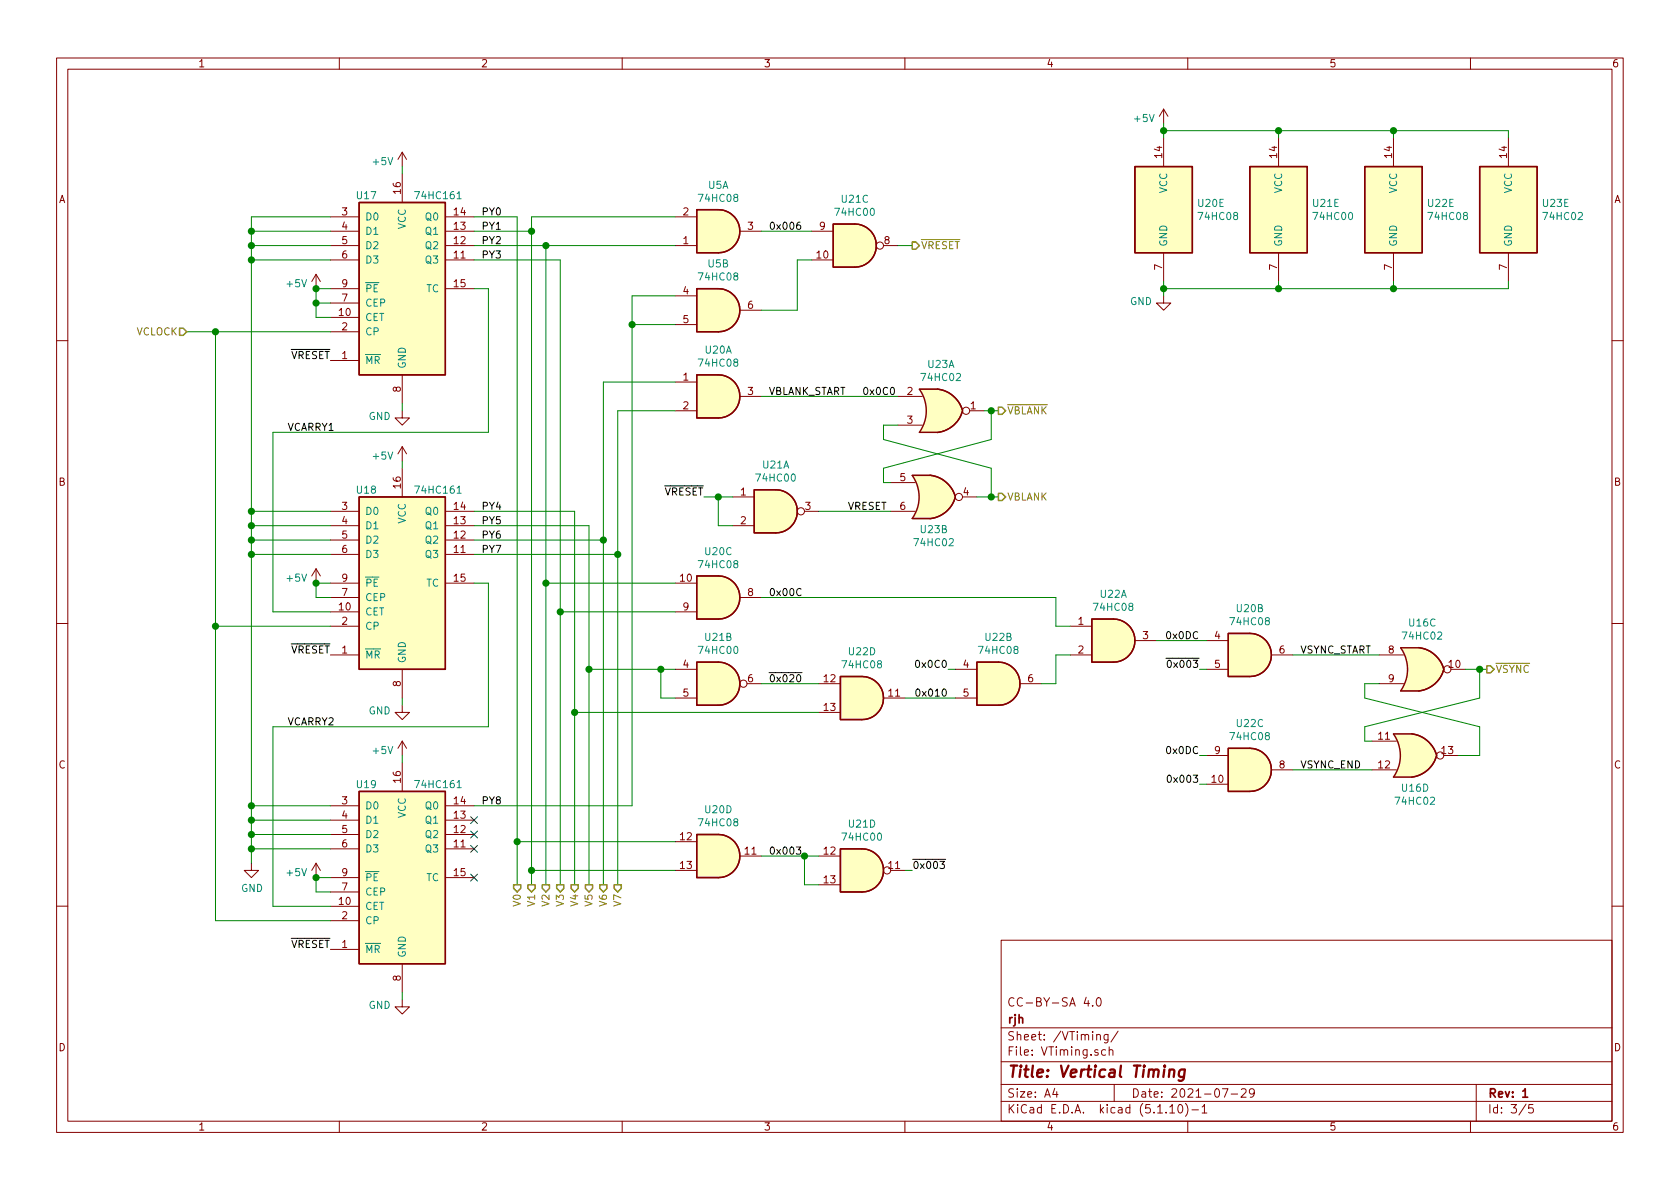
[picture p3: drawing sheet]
EESchema Schematic File Version 4
EELAYER 30 0
EELAYER END
$Descr A4 11693 8268
encoding utf-8
Sheet 3 5
Title "Vertical Timing"
Date "2021-07-29"
Rev "1"
Comp "rjh"
Comment1 "CC-BY-SA 4.0"
Comment2 ""
Comment3 ""
Comment4 ""
$EndDescr
$Comp
L 74xx:74LS161 U?
U 1 1
P 2800 2000
AR Path="/60F79D8B" Ref="U?"  Part="1" 
AR Path="/60E7C453/60F79D8B" Ref="U?"  Part="1" 
AR Path="/60F6B7E4/60F79D8B" Ref="U?"  Part="1" 
AR Path="/60F76465/60F79D8B" Ref="U17"  Part="1" 
F 0 "U17" H 2550 2650 50  0000 C CNN
F 1 "74HC161" H 3050 2650 50  0000 C CNN
F 2 "Package_SO:SOIC-16_3.9x9.9mm_P1.27mm" H 2800 2000 50  0001 C CNN
F 3 "" H 2800 2000 50  0001 C CNN
	1    2800 2000
	1    0    0    -1  
$EndComp
$Comp
L 74xx:74LS161 U?
U 1 1
P 2800 4050
AR Path="/60F79D91" Ref="U?"  Part="1" 
AR Path="/60E7C453/60F79D91" Ref="U?"  Part="1" 
AR Path="/60F6B7E4/60F79D91" Ref="U?"  Part="1" 
AR Path="/60F76465/60F79D91" Ref="U18"  Part="1" 
F 0 "U18" H 2550 4700 50  0000 C CNN
F 1 "74HC161" H 3050 4700 50  0000 C CNN
F 2 "Package_SO:SOIC-16_3.9x9.9mm_P1.27mm" H 2800 4050 50  0001 C CNN
F 3 "" H 2800 4050 50  0001 C CNN
	1    2800 4050
	1    0    0    -1  
$EndComp
$Comp
L 74xx:74LS161 U?
U 1 1
P 2800 6100
AR Path="/60F79D97" Ref="U?"  Part="1" 
AR Path="/60E7C453/60F79D97" Ref="U?"  Part="1" 
AR Path="/60F6B7E4/60F79D97" Ref="U?"  Part="1" 
AR Path="/60F76465/60F79D97" Ref="U19"  Part="1" 
F 0 "U19" H 2550 6750 50  0000 C CNN
F 1 "74HC161" H 3050 6750 50  0000 C CNN
F 2 "Package_SO:SOIC-16_3.9x9.9mm_P1.27mm" H 2800 6100 50  0001 C CNN
F 3 "" H 2800 6100 50  0001 C CNN
	1    2800 6100
	1    0    0    -1  
$EndComp
Wire Wire Line
	2300 2300 1500 2300
Wire Wire Line
	1500 2300 1500 4350
Wire Wire Line
	1500 4350 2300 4350
Wire Wire Line
	1500 4350 1500 6400
Wire Wire Line
	1500 6400 2300 6400
Connection ~ 1500 4350
Text HLabel 1300 2300 0    50   Input ~ 0
VCLOCK
Wire Wire Line
	1300 2300 1500 2300
Connection ~ 1500 2300
Wire Wire Line
	2300 1500 1750 1500
Wire Wire Line
	1750 1500 1750 1600
Wire Wire Line
	1750 5900 2300 5900
Wire Wire Line
	1750 1600 2300 1600
Connection ~ 1750 1600
Wire Wire Line
	1750 1600 1750 1700
Wire Wire Line
	1750 1700 2300 1700
Connection ~ 1750 1700
Wire Wire Line
	1750 1700 1750 1800
Wire Wire Line
	1750 1800 2300 1800
Connection ~ 1750 1800
Wire Wire Line
	1750 1800 1750 3550
Wire Wire Line
	1750 3550 2300 3550
Connection ~ 1750 3550
Wire Wire Line
	1750 3550 1750 3650
Wire Wire Line
	1750 3650 2300 3650
Connection ~ 1750 3650
Wire Wire Line
	1750 3650 1750 3750
Wire Wire Line
	1750 3750 2300 3750
Connection ~ 1750 3750
Wire Wire Line
	1750 3750 1750 3850
Wire Wire Line
	1750 3850 2300 3850
Connection ~ 1750 3850
Wire Wire Line
	1750 3850 1750 5600
Wire Wire Line
	1750 5600 2300 5600
Connection ~ 1750 5600
Wire Wire Line
	1750 5600 1750 5700
Wire Wire Line
	1750 5700 2300 5700
Connection ~ 1750 5700
Wire Wire Line
	1750 5700 1750 5800
Wire Wire Line
	1750 5800 2300 5800
Connection ~ 1750 5800
Wire Wire Line
	1750 5800 1750 5900
$Comp
L power:GND #PWR?
U 1 1
P 1750 6000
AR Path="/60E7C453/60F79DC7" Ref="#PWR?"  Part="1" 
AR Path="/60F6B7E4/60F79DC7" Ref="#PWR?"  Part="1" 
AR Path="/60F76465/60F79DC7" Ref="#PWR038"  Part="1" 
F 0 "#PWR038" H 1750 5750 50  0001 C CNN
F 1 "GND" H 1755 5827 50  0000 C CNN
F 2 "" H 1750 6000 50  0001 C CNN
F 3 "" H 1750 6000 50  0001 C CNN
	1    1750 6000
	1    0    0    -1  
$EndComp
Wire Wire Line
	1750 5900 1750 6000
Connection ~ 1750 5900
Wire Wire Line
	3300 2000 3400 2000
Wire Wire Line
	3400 2000 3400 3000
Wire Wire Line
	3400 3000 1900 3000
Wire Wire Line
	1900 3000 1900 4250
Wire Wire Line
	1900 4250 2300 4250
Wire Wire Line
	3300 4050 3400 4050
Wire Wire Line
	3400 4050 3400 5050
Wire Wire Line
	3400 5050 1900 5050
Wire Wire Line
	1900 5050 1900 6300
Wire Wire Line
	1900 6300 2300 6300
Wire Wire Line
	2300 2200 2200 2200
Wire Wire Line
	2200 2200 2200 2100
Wire Wire Line
	2200 2000 2300 2000
Wire Wire Line
	2300 2100 2200 2100
Connection ~ 2200 2100
Wire Wire Line
	2200 2100 2200 2000
Wire Wire Line
	2300 4150 2200 4150
Wire Wire Line
	2200 4150 2200 4050
Wire Wire Line
	2200 4050 2300 4050
Wire Wire Line
	2300 6200 2200 6200
Wire Wire Line
	2200 6200 2200 6100
Wire Wire Line
	2200 6100 2300 6100
$Comp
L power:+5V #PWR?
U 1 1
P 2200 2000
AR Path="/60E7C453/60F79DE5" Ref="#PWR?"  Part="1" 
AR Path="/60F6B7E4/60F79DE5" Ref="#PWR?"  Part="1" 
AR Path="/60F76465/60F79DE5" Ref="#PWR039"  Part="1" 
F 0 "#PWR039" H 2200 1850 50  0001 C CNN
F 1 "+5V" H 2142 2037 50  0000 R CNN
F 2 "" H 2200 2000 50  0001 C CNN
F 3 "" H 2200 2000 50  0001 C CNN
	1    2200 2000
	1    0    0    -1  
$EndComp
Connection ~ 2200 2000
$Comp
L power:+5V #PWR?
U 1 1
P 2200 4050
AR Path="/60E7C453/60F79DEC" Ref="#PWR?"  Part="1" 
AR Path="/60F6B7E4/60F79DEC" Ref="#PWR?"  Part="1" 
AR Path="/60F76465/60F79DEC" Ref="#PWR040"  Part="1" 
F 0 "#PWR040" H 2200 3900 50  0001 C CNN
F 1 "+5V" H 2142 4087 50  0000 R CNN
F 2 "" H 2200 4050 50  0001 C CNN
F 3 "" H 2200 4050 50  0001 C CNN
	1    2200 4050
	1    0    0    -1  
$EndComp
Connection ~ 2200 4050
$Comp
L power:+5V #PWR?
U 1 1
P 2200 6100
AR Path="/60E7C453/60F79DF3" Ref="#PWR?"  Part="1" 
AR Path="/60F6B7E4/60F79DF3" Ref="#PWR?"  Part="1" 
AR Path="/60F76465/60F79DF3" Ref="#PWR041"  Part="1" 
F 0 "#PWR041" H 2200 5950 50  0001 C CNN
F 1 "+5V" H 2142 6137 50  0000 R CNN
F 2 "" H 2200 6100 50  0001 C CNN
F 3 "" H 2200 6100 50  0001 C CNN
	1    2200 6100
	1    0    0    -1  
$EndComp
Connection ~ 2200 6100
$Comp
L power:+5V #PWR?
U 1 1
P 2800 1150
AR Path="/60E7C453/60F79DFA" Ref="#PWR?"  Part="1" 
AR Path="/60F6B7E4/60F79DFA" Ref="#PWR?"  Part="1" 
AR Path="/60F76465/60F79DFA" Ref="#PWR042"  Part="1" 
F 0 "#PWR042" H 2800 1000 50  0001 C CNN
F 1 "+5V" H 2742 1187 50  0000 R CNN
F 2 "" H 2800 1150 50  0001 C CNN
F 3 "" H 2800 1150 50  0001 C CNN
	1    2800 1150
	1    0    0    -1  
$EndComp
$Comp
L power:+5V #PWR?
U 1 1
P 2800 3200
AR Path="/60E7C453/60F79E00" Ref="#PWR?"  Part="1" 
AR Path="/60F6B7E4/60F79E00" Ref="#PWR?"  Part="1" 
AR Path="/60F76465/60F79E00" Ref="#PWR044"  Part="1" 
F 0 "#PWR044" H 2800 3050 50  0001 C CNN
F 1 "+5V" H 2742 3237 50  0000 R CNN
F 2 "" H 2800 3200 50  0001 C CNN
F 3 "" H 2800 3200 50  0001 C CNN
	1    2800 3200
	1    0    0    -1  
$EndComp
$Comp
L power:+5V #PWR?
U 1 1
P 2800 5250
AR Path="/60E7C453/60F79E06" Ref="#PWR?"  Part="1" 
AR Path="/60F6B7E4/60F79E06" Ref="#PWR?"  Part="1" 
AR Path="/60F76465/60F79E06" Ref="#PWR046"  Part="1" 
F 0 "#PWR046" H 2800 5100 50  0001 C CNN
F 1 "+5V" H 2742 5287 50  0000 R CNN
F 2 "" H 2800 5250 50  0001 C CNN
F 3 "" H 2800 5250 50  0001 C CNN
	1    2800 5250
	1    0    0    -1  
$EndComp
Wire Wire Line
	2800 1150 2800 1200
Wire Wire Line
	2800 3200 2800 3250
Wire Wire Line
	2800 5250 2800 5300
$Comp
L power:GND #PWR?
U 1 1
P 2800 2850
AR Path="/60E7C453/60F79E0F" Ref="#PWR?"  Part="1" 
AR Path="/60F6B7E4/60F79E0F" Ref="#PWR?"  Part="1" 
AR Path="/60F76465/60F79E0F" Ref="#PWR043"  Part="1" 
F 0 "#PWR043" H 2800 2600 50  0001 C CNN
F 1 "GND" H 2722 2813 50  0000 R CNN
F 2 "" H 2800 2850 50  0001 C CNN
F 3 "" H 2800 2850 50  0001 C CNN
	1    2800 2850
	1    0    0    -1  
$EndComp
$Comp
L power:GND #PWR?
U 1 1
P 2800 4900
AR Path="/60E7C453/60F79E15" Ref="#PWR?"  Part="1" 
AR Path="/60F6B7E4/60F79E15" Ref="#PWR?"  Part="1" 
AR Path="/60F76465/60F79E15" Ref="#PWR045"  Part="1" 
F 0 "#PWR045" H 2800 4650 50  0001 C CNN
F 1 "GND" H 2722 4863 50  0000 R CNN
F 2 "" H 2800 4900 50  0001 C CNN
F 3 "" H 2800 4900 50  0001 C CNN
	1    2800 4900
	1    0    0    -1  
$EndComp
Wire Wire Line
	2800 4850 2800 4900
Wire Wire Line
	2800 2800 2800 2850
Text Label 2300 2500 2    50   ~ 0
~VRESET
Text Label 2300 4550 2    50   ~ 0
~VRESET
Text Label 2300 6600 2    50   ~ 0
~VRESET
NoConn ~ 3300 5700
NoConn ~ 3300 5800
NoConn ~ 3300 5900
Text Label 3350 5600 0    50   ~ 0
PY8
Text Label 3350 3850 0    50   ~ 0
PY7
Text Label 3350 3750 0    50   ~ 0
PY6
Text Label 3350 3650 0    50   ~ 0
PY5
Text Label 3350 3550 0    50   ~ 0
PY4
Text Label 3350 1800 0    50   ~ 0
PY3
Text Label 3350 1700 0    50   ~ 0
PY2
Text Label 3350 1600 0    50   ~ 0
PY1
Text Label 3350 1500 0    50   ~ 0
PY0
NoConn ~ 3300 6100
Text Label 2000 3000 0    50   ~ 0
VCARRY1
Text Label 2000 5050 0    50   ~ 0
VCARRY2
Wire Wire Line
	3300 1600 3700 1600
Wire Wire Line
	3300 1800 3900 1800
Wire Wire Line
	3300 1700 3800 1700
Wire Wire Line
	3300 3550 4000 3550
Wire Wire Line
	3300 3750 4200 3750
Wire Wire Line
	3300 1500 3600 1500
Connection ~ 4200 3750
Wire Wire Line
	3300 5600 4400 5600
Connection ~ 4300 3850
$Comp
L 74xx:74LS08 U22
U 5 1
P 9700 1450
F 0 "U22" H 9930 1496 50  0000 L CNN
F 1 "74HC08" H 9930 1405 50  0000 L CNN
F 2 "Package_SO:SOIC-14_3.9x8.7mm_P1.27mm" H 9700 1450 50  0001 C CNN
F 3 "http://www.ti.com/lit/gpn/sn74LS08" H 9700 1450 50  0001 C CNN
	5    9700 1450
	1    0    0    -1  
$EndComp
$Comp
L 74xx:74HC00 U21
U 3 1
P 5950 1700
F 0 "U21" H 5950 2025 50  0000 C CNN
F 1 "74HC00" H 5950 1934 50  0000 C CNN
F 2 "Package_SO:SOIC-14_3.9x8.7mm_P1.27mm" H 5950 1700 50  0001 C CNN
F 3 "http://www.ti.com/lit/gpn/sn74hc00" H 5950 1700 50  0001 C CNN
	3    5950 1700
	1    0    0    -1  
$EndComp
$Comp
L 74xx:74HC00 U21
U 5 1
P 8900 1450
F 0 "U21" H 9130 1496 50  0000 L CNN
F 1 "74HC00" H 9130 1405 50  0000 L CNN
F 2 "Package_SO:SOIC-14_3.9x8.7mm_P1.27mm" H 8900 1450 50  0001 C CNN
F 3 "http://www.ti.com/lit/gpn/sn74hc00" H 8900 1450 50  0001 C CNN
	5    8900 1450
	1    0    0    -1  
$EndComp
Connection ~ 4100 4650
Connection ~ 3600 5850
Connection ~ 3900 4250
Connection ~ 3800 4050
Wire Wire Line
	4300 2850 4300 3850
Wire Wire Line
	4200 2650 4200 3750
Wire Wire Line
	4100 3650 4100 4650
Wire Wire Line
	3300 3850 4300 3850
Wire Wire Line
	3900 1800 3900 4250
Wire Wire Line
	3300 3650 4100 3650
Wire Wire Line
	3600 1500 3600 5850
Connection ~ 4600 4650
Wire Wire Line
	4600 4650 4100 4650
Wire Wire Line
	6300 6050 6350 6050
Text Label 6350 6050 0    50   ~ 0
~0x003
Wire Wire Line
	5600 5950 5700 5950
Connection ~ 5600 5950
Wire Wire Line
	5600 6150 5700 6150
Wire Wire Line
	5600 5950 5600 6150
Wire Wire Line
	5300 5950 5600 5950
Text Label 5350 4750 0    50   ~ 0
~0x020
Wire Wire Line
	4600 4850 4700 4850
Wire Wire Line
	4600 4650 4600 4850
Wire Wire Line
	4700 4650 4600 4650
Text Label 5350 4150 0    50   ~ 0
0x00C
Wire Wire Line
	4700 4250 3900 4250
Wire Wire Line
	4700 4050 3800 4050
Text Label 5900 3550 0    50   ~ 0
VRESET
Wire Wire Line
	5700 3550 6200 3550
Wire Wire Line
	5000 3450 5100 3450
Connection ~ 5000 3450
Wire Wire Line
	5000 3650 5100 3650
Wire Wire Line
	5000 3450 5000 3650
Wire Wire Line
	4900 3450 5000 3450
Text Label 4900 3450 2    50   ~ 0
~VRESET
Wire Wire Line
	5300 2750 6250 2750
Wire Wire Line
	6900 3050 6150 3250
Wire Wire Line
	6150 3050 6900 3250
Wire Wire Line
	6900 3250 6900 3450
Wire Wire Line
	6900 2850 6950 2850
Connection ~ 6900 2850
Wire Wire Line
	6900 2850 6900 3050
Wire Wire Line
	6850 2850 6900 2850
Text HLabel 6950 2850 2    50   Output ~ 0
~VBLANK
Wire Wire Line
	6150 3250 6150 3350
Wire Wire Line
	6150 3350 6200 3350
Wire Wire Line
	6150 2950 6250 2950
Wire Wire Line
	6150 3050 6150 2950
Wire Wire Line
	6800 3450 6900 3450
$Comp
L 74xx:74LS02 U?
U 1 1
P 6550 2850
AR Path="/60E7C453/61038796" Ref="U?"  Part="1" 
AR Path="/60F6B7E4/61038796" Ref="U?"  Part="1" 
AR Path="/60F76465/61038796" Ref="U23"  Part="1" 
F 0 "U23" H 6550 3175 50  0000 C CNN
F 1 "74HC02" H 6550 3084 50  0000 C CNN
F 2 "Package_SO:SOIC-14_3.9x8.7mm_P1.27mm" H 6550 2850 50  0001 C CNN
F 3 "http://www.ti.com/lit/gpn/sn74ls02" H 6550 2850 50  0001 C CNN
	1    6550 2850
	1    0    0    -1  
$EndComp
$Comp
L 74xx:74LS02 U?
U 2 1
P 6500 3450
AR Path="/60E7C453/61038790" Ref="U?"  Part="2" 
AR Path="/60F6B7E4/61038790" Ref="U?"  Part="2" 
AR Path="/60F76465/61038790" Ref="U23"  Part="2" 
F 0 "U23" H 6500 3225 50  0000 C CNN
F 1 "74HC02" H 6500 3134 50  0000 C CNN
F 2 "Package_SO:SOIC-14_3.9x8.7mm_P1.27mm" H 6500 3450 50  0001 C CNN
F 3 "http://www.ti.com/lit/gpn/sn74ls02" H 6500 3450 50  0001 C CNN
	2    6500 3450
	1    0    0    -1  
$EndComp
Text Label 6000 2750 0    50   ~ 0
0x0C0
Wire Wire Line
	4700 2850 4300 2850
Wire Wire Line
	4700 2650 4200 2650
$Comp
L 74xx:74HC00 U21
U 4 1
P 6000 6050
F 0 "U21" H 6000 6375 50  0000 C CNN
F 1 "74HC00" H 6000 6284 50  0000 C CNN
F 2 "Package_SO:SOIC-14_3.9x8.7mm_P1.27mm" H 6000 6050 50  0001 C CNN
F 3 "http://www.ti.com/lit/gpn/sn74hc00" H 6000 6050 50  0001 C CNN
	4    6000 6050
	1    0    0    -1  
$EndComp
$Comp
L 74xx:74HC00 U21
U 2 1
P 5000 4750
F 0 "U21" H 5000 5075 50  0000 C CNN
F 1 "74HC00" H 5000 4984 50  0000 C CNN
F 2 "Package_SO:SOIC-14_3.9x8.7mm_P1.27mm" H 5000 4750 50  0001 C CNN
F 3 "http://www.ti.com/lit/gpn/sn74hc00" H 5000 4750 50  0001 C CNN
	2    5000 4750
	1    0    0    -1  
$EndComp
$Comp
L 74xx:74HC00 U21
U 1 1
P 5400 3550
F 0 "U21" H 5400 3875 50  0000 C CNN
F 1 "74HC00" H 5400 3784 50  0000 C CNN
F 2 "Package_SO:SOIC-14_3.9x8.7mm_P1.27mm" H 5400 3550 50  0001 C CNN
F 3 "http://www.ti.com/lit/gpn/sn74hc00" H 5400 3550 50  0001 C CNN
	1    5400 3550
	1    0    0    -1  
$EndComp
$Comp
L 74xx:74LS08 U20
U 3 1
P 5000 4150
F 0 "U20" H 5000 3833 50  0000 C CNN
F 1 "74HC08" H 5000 3924 50  0000 C CNN
F 2 "Package_SO:SOIC-14_3.9x8.7mm_P1.27mm" H 5000 4150 50  0001 C CNN
F 3 "http://www.ti.com/lit/gpn/sn74LS08" H 5000 4150 50  0001 C CNN
	3    5000 4150
	1    0    0    1   
$EndComp
$Comp
L 74xx:74LS08 U20
U 1 1
P 5000 2750
F 0 "U20" H 5000 3075 50  0000 C CNN
F 1 "74HC08" H 5000 2984 50  0000 C CNN
F 2 "Package_SO:SOIC-14_3.9x8.7mm_P1.27mm" H 5000 2750 50  0001 C CNN
F 3 "http://www.ti.com/lit/gpn/sn74LS08" H 5000 2750 50  0001 C CNN
	1    5000 2750
	1    0    0    -1  
$EndComp
Text Label 5350 5950 0    50   ~ 0
0x003
Wire Wire Line
	3700 6050 4700 6050
Wire Wire Line
	3600 5850 4700 5850
Text HLabel 6350 1700 2    50   Output ~ 0
~VRESET
Wire Wire Line
	6250 1700 6350 1700
Text Label 5350 1600 0    50   ~ 0
0x006
Wire Wire Line
	5300 1600 5650 1600
Wire Wire Line
	4700 1700 3800 1700
Wire Wire Line
	4700 1500 3700 1500
$Comp
L 74xx:74LS08 U20
U 4 1
P 5000 5950
F 0 "U20" H 5000 6275 50  0000 C CNN
F 1 "74HC08" H 5000 6184 50  0000 C CNN
F 2 "Package_SO:SOIC-14_3.9x8.7mm_P1.27mm" H 5000 5950 50  0001 C CNN
F 3 "http://www.ti.com/lit/gpn/sn74LS08" H 5000 5950 50  0001 C CNN
	4    5000 5950
	1    0    0    -1  
$EndComp
$Comp
L 74xx:74LS08 U20
U 5 1
P 8100 1450
F 0 "U20" H 8330 1496 50  0000 L CNN
F 1 "74HC08" H 8330 1405 50  0000 L CNN
F 2 "Package_SO:SOIC-14_3.9x8.7mm_P1.27mm" H 8100 1450 50  0001 C CNN
F 3 "http://www.ti.com/lit/gpn/sn74LS08" H 8100 1450 50  0001 C CNN
	5    8100 1450
	1    0    0    -1  
$EndComp
Text Label 5350 2750 0    50   ~ 0
VBLANK_START
$Comp
L power:GND #PWR?
U 1 1
P 2800 6950
AR Path="/60E7C453/611FC0ED" Ref="#PWR?"  Part="1" 
AR Path="/60F6B7E4/611FC0ED" Ref="#PWR?"  Part="1" 
AR Path="/60F76465/611FC0ED" Ref="#PWR047"  Part="1" 
F 0 "#PWR047" H 2800 6700 50  0001 C CNN
F 1 "GND" H 2722 6913 50  0000 R CNN
F 2 "" H 2800 6950 50  0001 C CNN
F 3 "" H 2800 6950 50  0001 C CNN
	1    2800 6950
	1    0    0    -1  
$EndComp
Wire Wire Line
	2800 6900 2800 6950
Wire Wire Line
	8100 950  8100 900 
Wire Wire Line
	8100 900  8900 900 
Wire Wire Line
	9700 900  9700 950 
Wire Wire Line
	8900 950  8900 900 
Connection ~ 8900 900 
Wire Wire Line
	8900 900  9700 900 
Wire Wire Line
	8100 1950 8100 2000
Wire Wire Line
	8100 2000 8900 2000
Wire Wire Line
	9700 2000 9700 1950
Wire Wire Line
	8900 1950 8900 2000
Connection ~ 8900 2000
Wire Wire Line
	8900 2000 9700 2000
Text HLabel 3600 6150 3    50   Output ~ 0
V0
Text HLabel 3700 6150 3    50   Output ~ 0
V1
Text HLabel 3800 6150 3    50   Output ~ 0
V2
Text HLabel 3900 6150 3    50   Output ~ 0
V3
Text HLabel 4000 6150 3    50   Output ~ 0
V4
Text HLabel 4100 6150 3    50   Output ~ 0
V5
Text HLabel 4200 6150 3    50   Output ~ 0
V6
Text HLabel 4300 6150 3    50   Output ~ 0
V7
Wire Wire Line
	3600 5850 3600 6150
Wire Wire Line
	3700 6050 3700 6150
Connection ~ 3700 6050
Wire Wire Line
	3800 4050 3800 6150
Wire Wire Line
	4000 3550 4000 4950
Wire Wire Line
	4100 4650 4100 6150
Wire Wire Line
	4200 3750 4200 6150
Wire Wire Line
	4300 3850 4300 6150
$Comp
L power:+5V #PWR?
U 1 1
P 8100 850
AR Path="/60E7C453/61321094" Ref="#PWR?"  Part="1" 
AR Path="/60F6B7E4/61321094" Ref="#PWR?"  Part="1" 
AR Path="/60F76465/61321094" Ref="#PWR048"  Part="1" 
F 0 "#PWR048" H 8100 700 50  0001 C CNN
F 1 "+5V" H 8042 887 50  0000 R CNN
F 2 "" H 8100 850 50  0001 C CNN
F 3 "" H 8100 850 50  0001 C CNN
	1    8100 850 
	1    0    0    -1  
$EndComp
$Comp
L power:GND #PWR?
U 1 1
P 8100 2050
AR Path="/60E7C453/61321918" Ref="#PWR?"  Part="1" 
AR Path="/60F6B7E4/61321918" Ref="#PWR?"  Part="1" 
AR Path="/60F76465/61321918" Ref="#PWR049"  Part="1" 
F 0 "#PWR049" H 8100 1800 50  0001 C CNN
F 1 "GND" H 8022 2013 50  0000 R CNN
F 2 "" H 8100 2050 50  0001 C CNN
F 3 "" H 8100 2050 50  0001 C CNN
	1    8100 2050
	1    0    0    -1  
$EndComp
Wire Wire Line
	8100 2000 8100 2050
Connection ~ 8100 2000
Wire Wire Line
	8100 850  8100 900 
Connection ~ 8100 900 
$Comp
L 74xx:74LS08 U?
U 1 1
P 5000 1600
AR Path="/60E7C453/610E4FD8" Ref="U?"  Part="1" 
AR Path="/60F6B7E4/610E4FD8" Ref="U?"  Part="1" 
AR Path="/60F76465/610E4FD8" Ref="U5"  Part="1" 
F 0 "U5" H 5000 1283 50  0000 C CNN
F 1 "74HC08" H 5000 1374 50  0000 C CNN
F 2 "Package_SO:SOIC-14_3.9x8.7mm_P1.27mm" H 5000 1600 50  0001 C CNN
F 3 "http://www.ti.com/lit/gpn/sn74LS08" H 5000 1600 50  0001 C CNN
	1    5000 1600
	1    0    0    1   
$EndComp
$Comp
L 74xx:74LS08 U?
U 2 1
P 5000 2150
AR Path="/60E7C453/61EFDA42" Ref="U?"  Part="2" 
AR Path="/61EFDA42" Ref="U?"  Part="2" 
AR Path="/60F76465/61EFDA42" Ref="U5"  Part="2" 
F 0 "U5" H 5000 2475 50  0000 C CNN
F 1 "74HC08" H 5000 2384 50  0000 C CNN
F 2 "Package_SO:SOIC-14_3.9x8.7mm_P1.27mm" H 5000 2150 50  0001 C CNN
F 3 "http://www.ti.com/lit/gpn/sn74LS08" H 5000 2150 50  0001 C CNN
	2    5000 2150
	1    0    0    -1  
$EndComp
Connection ~ 3800 1700
Wire Wire Line
	3800 1700 3800 4050
Wire Wire Line
	3700 1600 3700 6050
Wire Wire Line
	3700 1600 3700 1500
Connection ~ 3700 1600
Wire Wire Line
	4400 2050 4700 2050
Wire Wire Line
	4400 2050 4400 2250
Wire Wire Line
	4700 2250 4400 2250
Connection ~ 4400 2250
Wire Wire Line
	4400 2250 4400 5600
Wire Wire Line
	5650 1800 5550 1800
Wire Wire Line
	5550 2150 5300 2150
Wire Wire Line
	5550 1800 5550 2150
Wire Wire Line
	9000 5350 9550 5350
Wire Wire Line
	9000 4550 9600 4550
Text Label 9050 5350 0    50   ~ 0
VSYNC_END
Text Label 9050 4550 0    50   ~ 0
VSYNC_START
Wire Wire Line
	8050 4450 8400 4450
Wire Wire Line
	8350 5450 8400 5450
Wire Wire Line
	8350 5250 8400 5250
Wire Wire Line
	8350 4650 8400 4650
Text Label 8350 5450 2    50   ~ 0
0x003
Text Label 8350 4650 2    50   ~ 0
~0x003
Text Label 8350 5250 2    50   ~ 0
0x0DC
$Comp
L 74xx:74LS02 U?
U 4 1
P 9850 5250
AR Path="/60E7C453/61164718" Ref="U?"  Part="2" 
AR Path="/60F6B7E4/61164718" Ref="U?"  Part="2" 
AR Path="/60F76465/61164718" Ref="U16"  Part="4" 
F 0 "U16" H 9850 5025 50  0000 C CNN
F 1 "74HC02" H 9850 4934 50  0000 C CNN
F 2 "Package_SO:SOIC-14_3.9x8.7mm_P1.27mm" H 9850 5250 50  0001 C CNN
F 3 "http://www.ti.com/lit/gpn/sn74ls02" H 9850 5250 50  0001 C CNN
	4    9850 5250
	1    0    0    -1  
$EndComp
$Comp
L 74xx:74LS02 U?
U 3 1
P 9900 4650
AR Path="/60E7C453/6116470E" Ref="U?"  Part="1" 
AR Path="/60F6B7E4/6116470E" Ref="U?"  Part="1" 
AR Path="/60F76465/6116470E" Ref="U16"  Part="3" 
F 0 "U16" H 9900 4975 50  0000 C CNN
F 1 "74HC02" H 9900 4884 50  0000 C CNN
F 2 "Package_SO:SOIC-14_3.9x8.7mm_P1.27mm" H 9900 4650 50  0001 C CNN
F 3 "http://www.ti.com/lit/gpn/sn74ls02" H 9900 4650 50  0001 C CNN
	3    9900 4650
	1    0    0    -1  
$EndComp
Wire Wire Line
	10150 5250 10300 5250
Wire Wire Line
	9500 4850 9500 4750
Wire Wire Line
	9500 4750 9600 4750
Wire Wire Line
	9500 5150 9550 5150
Wire Wire Line
	9500 5050 9500 5150
Text HLabel 10350 4650 2    50   Output ~ 0
~VSYNC
Wire Wire Line
	10200 4650 10300 4650
Wire Wire Line
	10300 4650 10300 4850
Connection ~ 10300 4650
Wire Wire Line
	10300 4650 10350 4650
Wire Wire Line
	10300 5050 10300 5250
Wire Wire Line
	9500 4850 10300 5050
Wire Wire Line
	10300 4850 9500 5050
Text Label 8350 4450 2    50   ~ 0
0x0DC
Wire Wire Line
	5300 4150 7350 4150
Wire Wire Line
	7350 4350 7350 4150
Wire Wire Line
	7450 4350 7350 4350
Wire Wire Line
	7350 4550 7450 4550
$Comp
L 74xx:74LS08 U22
U 3 1
P 8700 5350
F 0 "U22" H 8700 5675 50  0000 C CNN
F 1 "74HC08" H 8700 5584 50  0000 C CNN
F 2 "Package_SO:SOIC-14_3.9x8.7mm_P1.27mm" H 8700 5350 50  0001 C CNN
F 3 "http://www.ti.com/lit/gpn/sn74LS08" H 8700 5350 50  0001 C CNN
	3    8700 5350
	1    0    0    -1  
$EndComp
$Comp
L 74xx:74LS08 U20
U 2 1
P 8700 4550
F 0 "U20" H 8700 4875 50  0000 C CNN
F 1 "74HC08" H 8700 4784 50  0000 C CNN
F 2 "Package_SO:SOIC-14_3.9x8.7mm_P1.27mm" H 8700 4550 50  0001 C CNN
F 3 "http://www.ti.com/lit/gpn/sn74LS08" H 8700 4550 50  0001 C CNN
	2    8700 4550
	1    0    0    -1  
$EndComp
$Comp
L 74xx:74LS08 U22
U 1 1
P 7750 4450
F 0 "U22" H 7750 4775 50  0000 C CNN
F 1 "74HC08" H 7750 4684 50  0000 C CNN
F 2 "Package_SO:SOIC-14_3.9x8.7mm_P1.27mm" H 7750 4450 50  0001 C CNN
F 3 "http://www.ti.com/lit/gpn/sn74LS08" H 7750 4450 50  0001 C CNN
	1    7750 4450
	1    0    0    -1  
$EndComp
Wire Wire Line
	5300 4750 5700 4750
Wire Wire Line
	7350 4750 7350 4550
Wire Wire Line
	7250 4750 7350 4750
Wire Wire Line
	6300 4850 6650 4850
$Comp
L 74xx:74LS08 U22
U 2 1
P 6950 4750
F 0 "U22" H 6950 5075 50  0000 C CNN
F 1 "74HC08" H 6950 4984 50  0000 C CNN
F 2 "Package_SO:SOIC-14_3.9x8.7mm_P1.27mm" H 6950 4750 50  0001 C CNN
F 3 "http://www.ti.com/lit/gpn/sn74LS08" H 6950 4750 50  0001 C CNN
	2    6950 4750
	1    0    0    -1  
$EndComp
Text Label 6600 4650 2    50   ~ 0
0x0C0
Wire Wire Line
	6600 4650 6650 4650
Text Label 6600 4850 2    50   ~ 0
0x010
$Comp
L 74xx:74LS08 U22
U 4 1
P 6000 4850
F 0 "U22" H 6000 5175 50  0000 C CNN
F 1 "74HC08" H 6000 5084 50  0000 C CNN
F 2 "Package_SO:SOIC-14_3.9x8.7mm_P1.27mm" H 6000 4850 50  0001 C CNN
F 3 "http://www.ti.com/lit/gpn/sn74LS08" H 6000 4850 50  0001 C CNN
	4    6000 4850
	1    0    0    -1  
$EndComp
Wire Wire Line
	3900 4250 3900 6150
Wire Wire Line
	5700 4950 4000 4950
Connection ~ 4000 4950
Wire Wire Line
	4000 4950 4000 6150
Text HLabel 6950 3450 2    50   Output ~ 0
VBLANK
$Comp
L 74xx:74LS02 U?
U 5 1
P 10500 1450
AR Path="/60E7C453/611B76CF" Ref="U?"  Part="1" 
AR Path="/60F6B7E4/611B76CF" Ref="U?"  Part="1" 
AR Path="/60F76465/611B76CF" Ref="U23"  Part="5" 
F 0 "U23" H 10730 1496 50  0000 L CNN
F 1 "74HC02" H 10730 1405 50  0000 L CNN
F 2 "Package_SO:SOIC-14_3.9x8.7mm_P1.27mm" H 10500 1450 50  0001 C CNN
F 3 "http://www.ti.com/lit/gpn/sn74ls02" H 10500 1450 50  0001 C CNN
	5    10500 1450
	1    0    0    -1  
$EndComp
Wire Wire Line
	9700 900  10500 900 
Wire Wire Line
	10500 900  10500 950 
Connection ~ 9700 900 
Wire Wire Line
	9700 2000 10500 2000
Wire Wire Line
	10500 2000 10500 1950
Connection ~ 9700 2000
Wire Wire Line
	6900 3450 6950 3450
Connection ~ 6900 3450
$EndSCHEMATC
